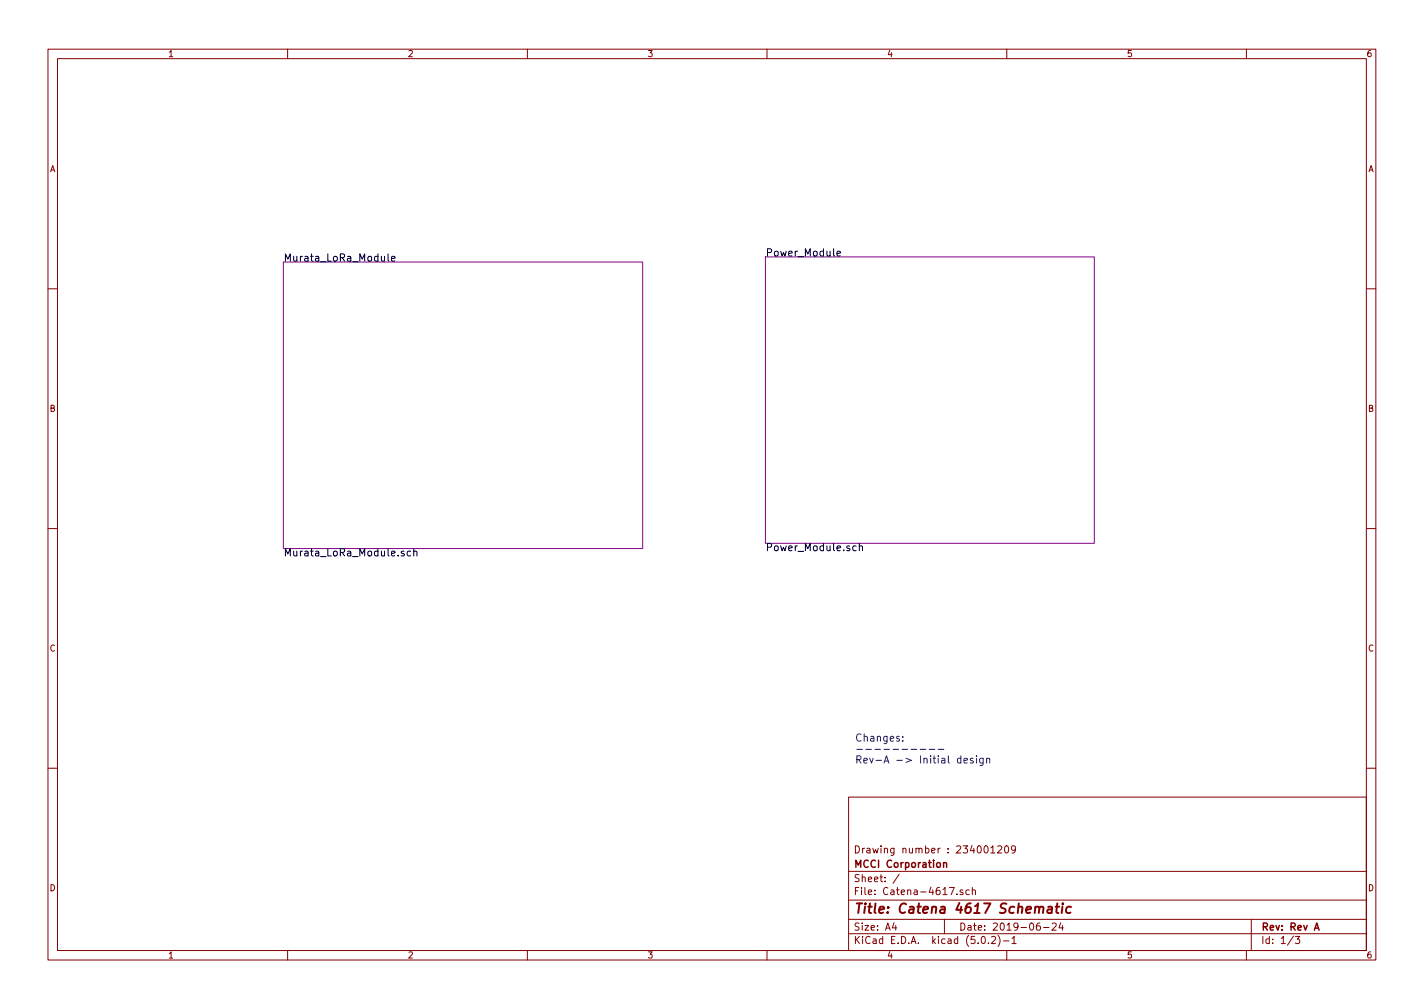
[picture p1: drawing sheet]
<svg xmlns="http://www.w3.org/2000/svg" width="297mm" height="210mm" viewBox="0 0 297 210" stroke-linecap="round" stroke-linejoin="round" font-family="sans-serif">
<g fill="none" stroke="#840000" stroke-width=".21">
<path d="M10 10.3h277v189.9h-277zM12 12.2h273v186.1h-273zM60 10.3v1.9M110 10.3v1.9M160 10.3v1.9M210 10.3v1.9M260 10.3v1.9M10 60.2h2M285 60.2h2M10 110.3h2M285 110.3h2M10 160.2h2"/>
<path d="M177 166.3h108v32h-108zM206.7 176.9l.4-.5v1.5M206.7 177.9h.8M208.1 176.6l.6-.2 .3 .5-.9 1h.9M209.7 176.6l.2-.2a.81 .81 0 0 1 .5 .8 .81 .81 0 0 1-.5 .7l-.2-.1-.2-.4zM211.8 177.1l-.3 .3-.4-.1-.1-.2 .1-.6 .4-.1 .3 .3v.9l-.4 .3h-.3M285 160.2h2M60 198.3v1.9M110 198.3v1.9M160 198.3v1.9M177 194.8h108M177 191.8h108"/>
<path d="M177 187.8h108M177 181.8h108M186.5 192.5l-.4 1h1M186.8 193v1M187.6 182.3l-1.3 2M197 191.8v3M198 185.1h1.1l-.7 1.5M199.6 186.5v.1M200.8 185.7l-.3-.1-.2 .2v.2l.5 .2v.3h-.5M202.2 185.7l-.4-.1-.3 .3v.6l.3 .1 .4-.1M202.8 185.7l.2-.1 .4 .1 .1 .9M202.8 185.1v1.5"/>
<path d="M204.8 195.5l.3-.2a.81 .81 0 0 1 .5 .8 .81 .81 0 0 1-.5 .7l-.3-.1-.1-.4zM206.2 196.7v.1M206.8 195.5l.6-.2 .2 .2 .1 .3-.9 1h.9M208.2 195.1a1.71 1.71 0 0 1 0 2.3M209.3 196.3h1.2M210 198.3v1.9M211.1 195.8l.4-.5v1.5M211.1 196.8h.9M216.9 192.5l-.4 .1a.96 .96 0 0 0 0 1.4l.5-.1v-.5l-.2-.3-.5 .1-.1 .2M217.7 193.5h1.1M219.5 192.7l.5-.2 .3 .2v.3l-.9 1h.9M221.3 192.5l-.4 1h.9"/>
<path d="M221.6 193v1M260 198.3v1.9M261 191.8v6.5M269.8 195.2l-1.2 2M270.2 195.3h.9l-.5 .6 .4 .1v.7l-.2 .1-.6-.1"/>
</g>
<path d="M196.8 179.9v1M196.8 180.1l.2-.2 .4 .1 .1 .9M274.2 194l.5-1.5 .5 1.5M274.3 193.6h.7" fill="none" stroke="#840000" stroke-width=".3"/>
<path d="M216.8 189.4a.47 .47 0 0 1 .4-.3 .47 .47 0 0 1 .5 .3l-.1 1M218.6 189.2h.8v1.2M219.5 189.6l-.7 .1a.4 .4 0 0 0-.3 .3 .4 .4 0 0 0 .2 .4l.7-.1M220.2 189.1h.8M220.5 188.4l-.2 1.8 .1 .1 .4 .1M221.6 189.1l-.1 1.3M221.7 188.4l-.1 .1 .1 .1v-.2v.2M223.4 189.2h-.7l-.3 .3v.6l.3 .3 .6-.1" fill="none" stroke="#840000" stroke-width=".41"/>
<path d="M59.1 54.7h75v59.7h-75zM159.7 53.6h68.6v59.7h-68.6z" fill="none" stroke="#840084" stroke-width=".21"/>
<path d="M80.9 53v1.2l.3 .3M81.7 54l.7-.2-.1-.3h-.4l-.2 .2v.7h.6M174.6 52.9l.7-.1v-.3l-.5-.1-.2 .2 .1 .7h.6M85.6 115h-.4l-.3 .2 .2 .7h.5M86.3 115.1l.2-.1h.4l.1 1M86.3 114.4v1.6M178.6 113.9h-.4l-.3 .2 .1 .7h.6M179.2 114l.3-.1h.3l.1 1M179.2 113.4v1.5" fill="none" stroke="#000" stroke-width=".21"/>
<g fill="none" stroke="#0000c2" stroke-width=".21">
<path d="M178.7 156.3h1.2M180.6 156.3h1.2M182.5 156.3h1.2M184.4 156.3h1.1M186.3 156.3h1.2M188.2 156.3h1.1M188.3 154.5v.1M188.3 153.7v.1M190.1 156.3h1.1M191.9 156.3h1.2M193.8 156.3h1.2M195.7 156.3h1.2"/>
<path d="M200.4 158.2h-.4l-.3 .2 .1 .7h.6M200.4 157.7v1.5M201.1 158.7l.7-.2v-.3h-.5l-.2 .2 .1 .7h.6M203 158.2h-.4l-.2 .2 .1 .2 .5 .1v.4h-.6M203.7 157.7v.1M203.7 158.2v1M205.1 158.2v1.2l-.3 .3-.4-.1M205.1 158.2h-.5l-.3 .2 .2 .7h.6M205.8 158.3l.2-.1h.4l.1 1M205.8 158.2v1"/>
</g>
<text font-size="2.8" fill="#840000" x="178" y="190.5">Title: Catena 4617 Schematic</text>
<g font-size="2.1">
<text x="159.7" y="53.5">Power_Module</text>
<text x="59.1" y="54.6">Murata_LoRa_Module</text>
<text x="59.1" y="116">Murata_LoRa_Module.sch</text>
<text x="159.7" y="115">Power_Module.sch</text>
</g>
<g font-size="2.1" fill="#0000c2">
<text x="178.3" y="154.7">Changes:</text>
<text x="178.3" y="159.3">Rev-A -&gt; Initial design</text>
</g>
<g font-size="2.1" fill="#840000">
<text x="178" y="178">Drawing number : 234001209</text>
<text x="178" y="184">Sheet: /</text>
<text x="178" y="181">MCCI Corporation</text>
<text x="178" y="186.7">File: Catena-4617.sch</text>
<text x="178" y="196.9">KiCad E.D.A. kicad (5.0.2)-1</text>
<text x="178" y="194.1">Size: A4</text>
<text x="200" y="194.1">Date: 2019-06-24</text>
<text x="263" y="194.1">Rev: Rev A</text>
<text x="263" y="196.9">Id: 1/3</text>
</g>
<g font-size="1.8" fill="#840000">
<text x="35" y="11.9">1</text>
<text x="85" y="11.9">2</text>
<text x="135" y="11.9">3</text>
<text x="185" y="11.9">4</text>
<text x="235" y="11.9">5</text>
<text x="285" y="11.9">6</text>
<text x="10.4" y="35.9">A</text>
<text x="285.4" y="35.9">A</text>
<text x="10.4" y="85.9">B</text>
<text x="285.4" y="85.9">B</text>
<text x="10.4" y="135.9">C</text>
<text x="285.4" y="135.9">C</text>
<text x="10.4" y="185.9">D</text>
<text x="285.4" y="185.9">D</text>
<text x="35" y="199.9">1</text>
<text x="85" y="199.9">2</text>
<text x="135" y="199.9">3</text>
<text x="185" y="199.9">4</text>
<text x="235" y="199.9">5</text>
<text x="285" y="199.9">6</text>
</g>
</svg>
